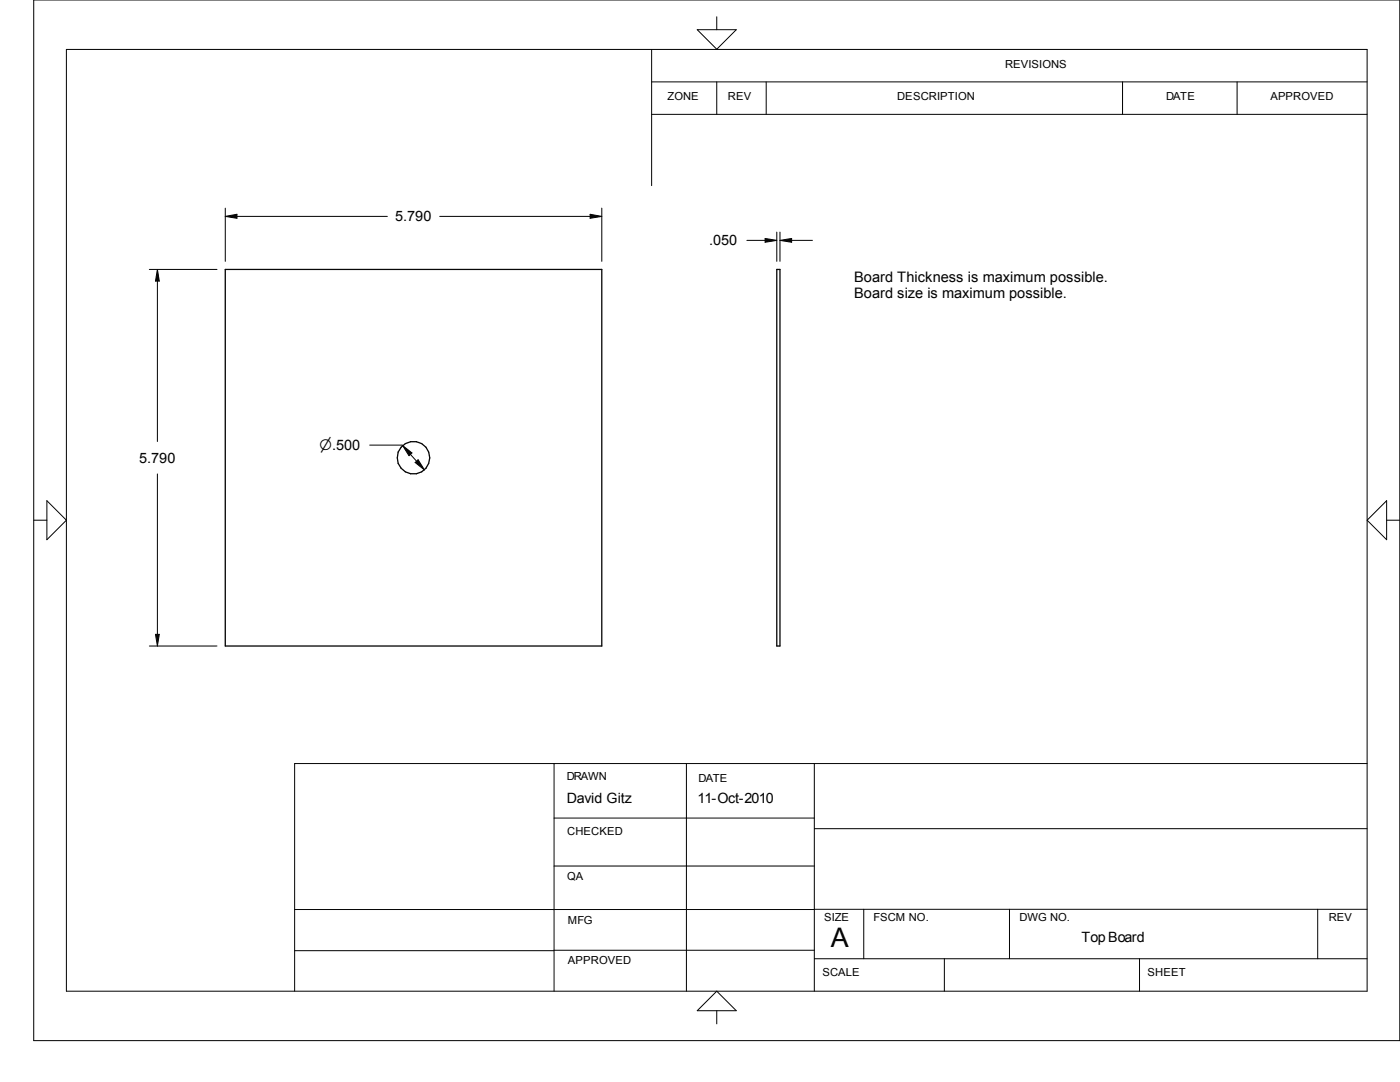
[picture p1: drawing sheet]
<svg xmlns="http://www.w3.org/2000/svg" width="279mm" height="216mm" viewBox="0 0 279 216" stroke-linecap="round" stroke-linejoin="round" font-family="sans-serif">
<g fill="none" stroke="#000" stroke-width=".25">
<path d="M45 53.8h75.1v75.1h-75.1zM155 53.8h.7v75.1h-.7z"/>
<circle cx="82.5" cy="91.3" r="3.2"/>
</g>
<g fill="none" stroke="#000" stroke-width=".2">
<path d="M6.7 0h272.7v207.6h-272.7zM13.3 9.9h259.5v187.9h-259.5zM130 16.3h142.8M130 9.9v27.1M139.1 5.9h7.8l-3.9 3.9zM143 3.3v2.6M143 16.3v6.5M152.9 16.3v6.5M224 16.3v6.5M246.9 16.3v6.5M130 22.8h142.8M29.8 53.8h13.5"/>
<path d="M31.4 53.8l.4 2.3h-.8zM31.4 56.1v32M45 41.5v10.7M45 43.2l2.3-.4v.8zM47.3 43.2h30M87.8 43.2h30M117.8 42.8l2.3 .4-2.3 .4zM120.1 41.5v10.7M149.1 48h3.6M152.7 47.6l2.3 .4-2.3 .3zM155 46.3v5.9M155.7 46.3v5.9"/>
<path d="M155.7 48l2.3-.4v.7zM158 48h4.1M9.4 99.9l3.9 3.9-3.9 3.9zM31.4 94.6v32M73.8 88.8l6.5 .1M80.3 88.9l1.9 1.5-.6 .5zM81.9 90.7l1.2 1.3M82.8 92.3l.6-.6 1.3 2.1zM276.7 99.9v7.8l-3.9-3.9zM6.7 103.8h2.7M276.7 103.8h2.7M29.8 128.9h13.5"/>
<path d="M31 126.6h.8l-.4 2.3zM110.6 152.4v45.4M137 152.4v45.4M162.5 152.4v45.4M272.8 152.4h-214v45.4M110.6 172.8h51.9M110.6 163.2h51.9M162.5 165.4h110.3M58.8 189.7h51.8M110.6 189.6h51.9M162.5 191.3h110.3M172.4 181.4v9.9"/>
<path d="M188.5 191.3v6.5M201.5 181.4v9.9M227.4 191.3v6.5M263 181.4v9.9M272.8 181.4l-214 .1M139.1 201.7l3.9-3.9 3.9 3.9zM143 201.7v2.6"/>
</g>
<path d="M31.1 53.8h.7v2.3h-.7zM45 42.8h2.3v.8h-2.3zM117.8 42.8h2.3v.8h-2.3zM152.7 47.6h2.3v.7h-2.3zM155.7 47.6h2.3v.7h-2.3zM80.4 88.9h1.8v2h-1.8zM82.8 91.8h1.9v2h-1.9zM31 126.6h.8v2.3h-.8z" fill="#000"/>
<text font-size="5.4" x="165.8" y="189">A</text>
<g font-size="2.9">
<text x="78.9" y="44.1">5.790</text>
<text x="141.5" y="48.9">.050</text>
<text x="170.5" y="56.2">Board Thickness is maximum possible.</text>
<text x="170.5" y="59.4">Board size is maximum possible.</text>
<text x="63.8" y="89.9">n.500</text>
<text x="27.8" y="92.3">5.790</text>
</g>
<g font-size="2.8">
<text x="113.1" y="160.3">David Gitz</text>
<text x="139.2" y="160.2">11-Oct-2010</text>
<text x="215.8" y="187.9">Top Board</text>
</g>
<g font-size="2.2">
<text x="200.6" y="13.6">REVISIONS</text>
<text x="133.2" y="19.9">ZONE</text>
<text x="145.3" y="19.9">REV</text>
<text x="179.1" y="19.9">DESCRIPTION</text>
<text x="232.7" y="19.9">DATE</text>
<text x="253.5" y="19.9">APPROVED</text>
<text x="113.1" y="155.7">DRAWN</text>
<text x="139.4" y="156">DATE</text>
<text x="113.2" y="166.6">CHECKED</text>
<text x="113.2" y="175.7">QA</text>
<text x="113.3" y="184.4">MFG</text>
<text x="164.5" y="183.8">SIZE</text>
<text x="174.3" y="183.8">FSCM NO.</text>
<text x="203.5" y="183.8">DWG NO.</text>
<text x="265.2" y="183.8">REV</text>
<text x="113.3" y="192.4">APPROVED</text>
<text x="164.1" y="194.8">SCALE</text>
<text x="229" y="194.8">SHEET</text>
</g>
</svg>
